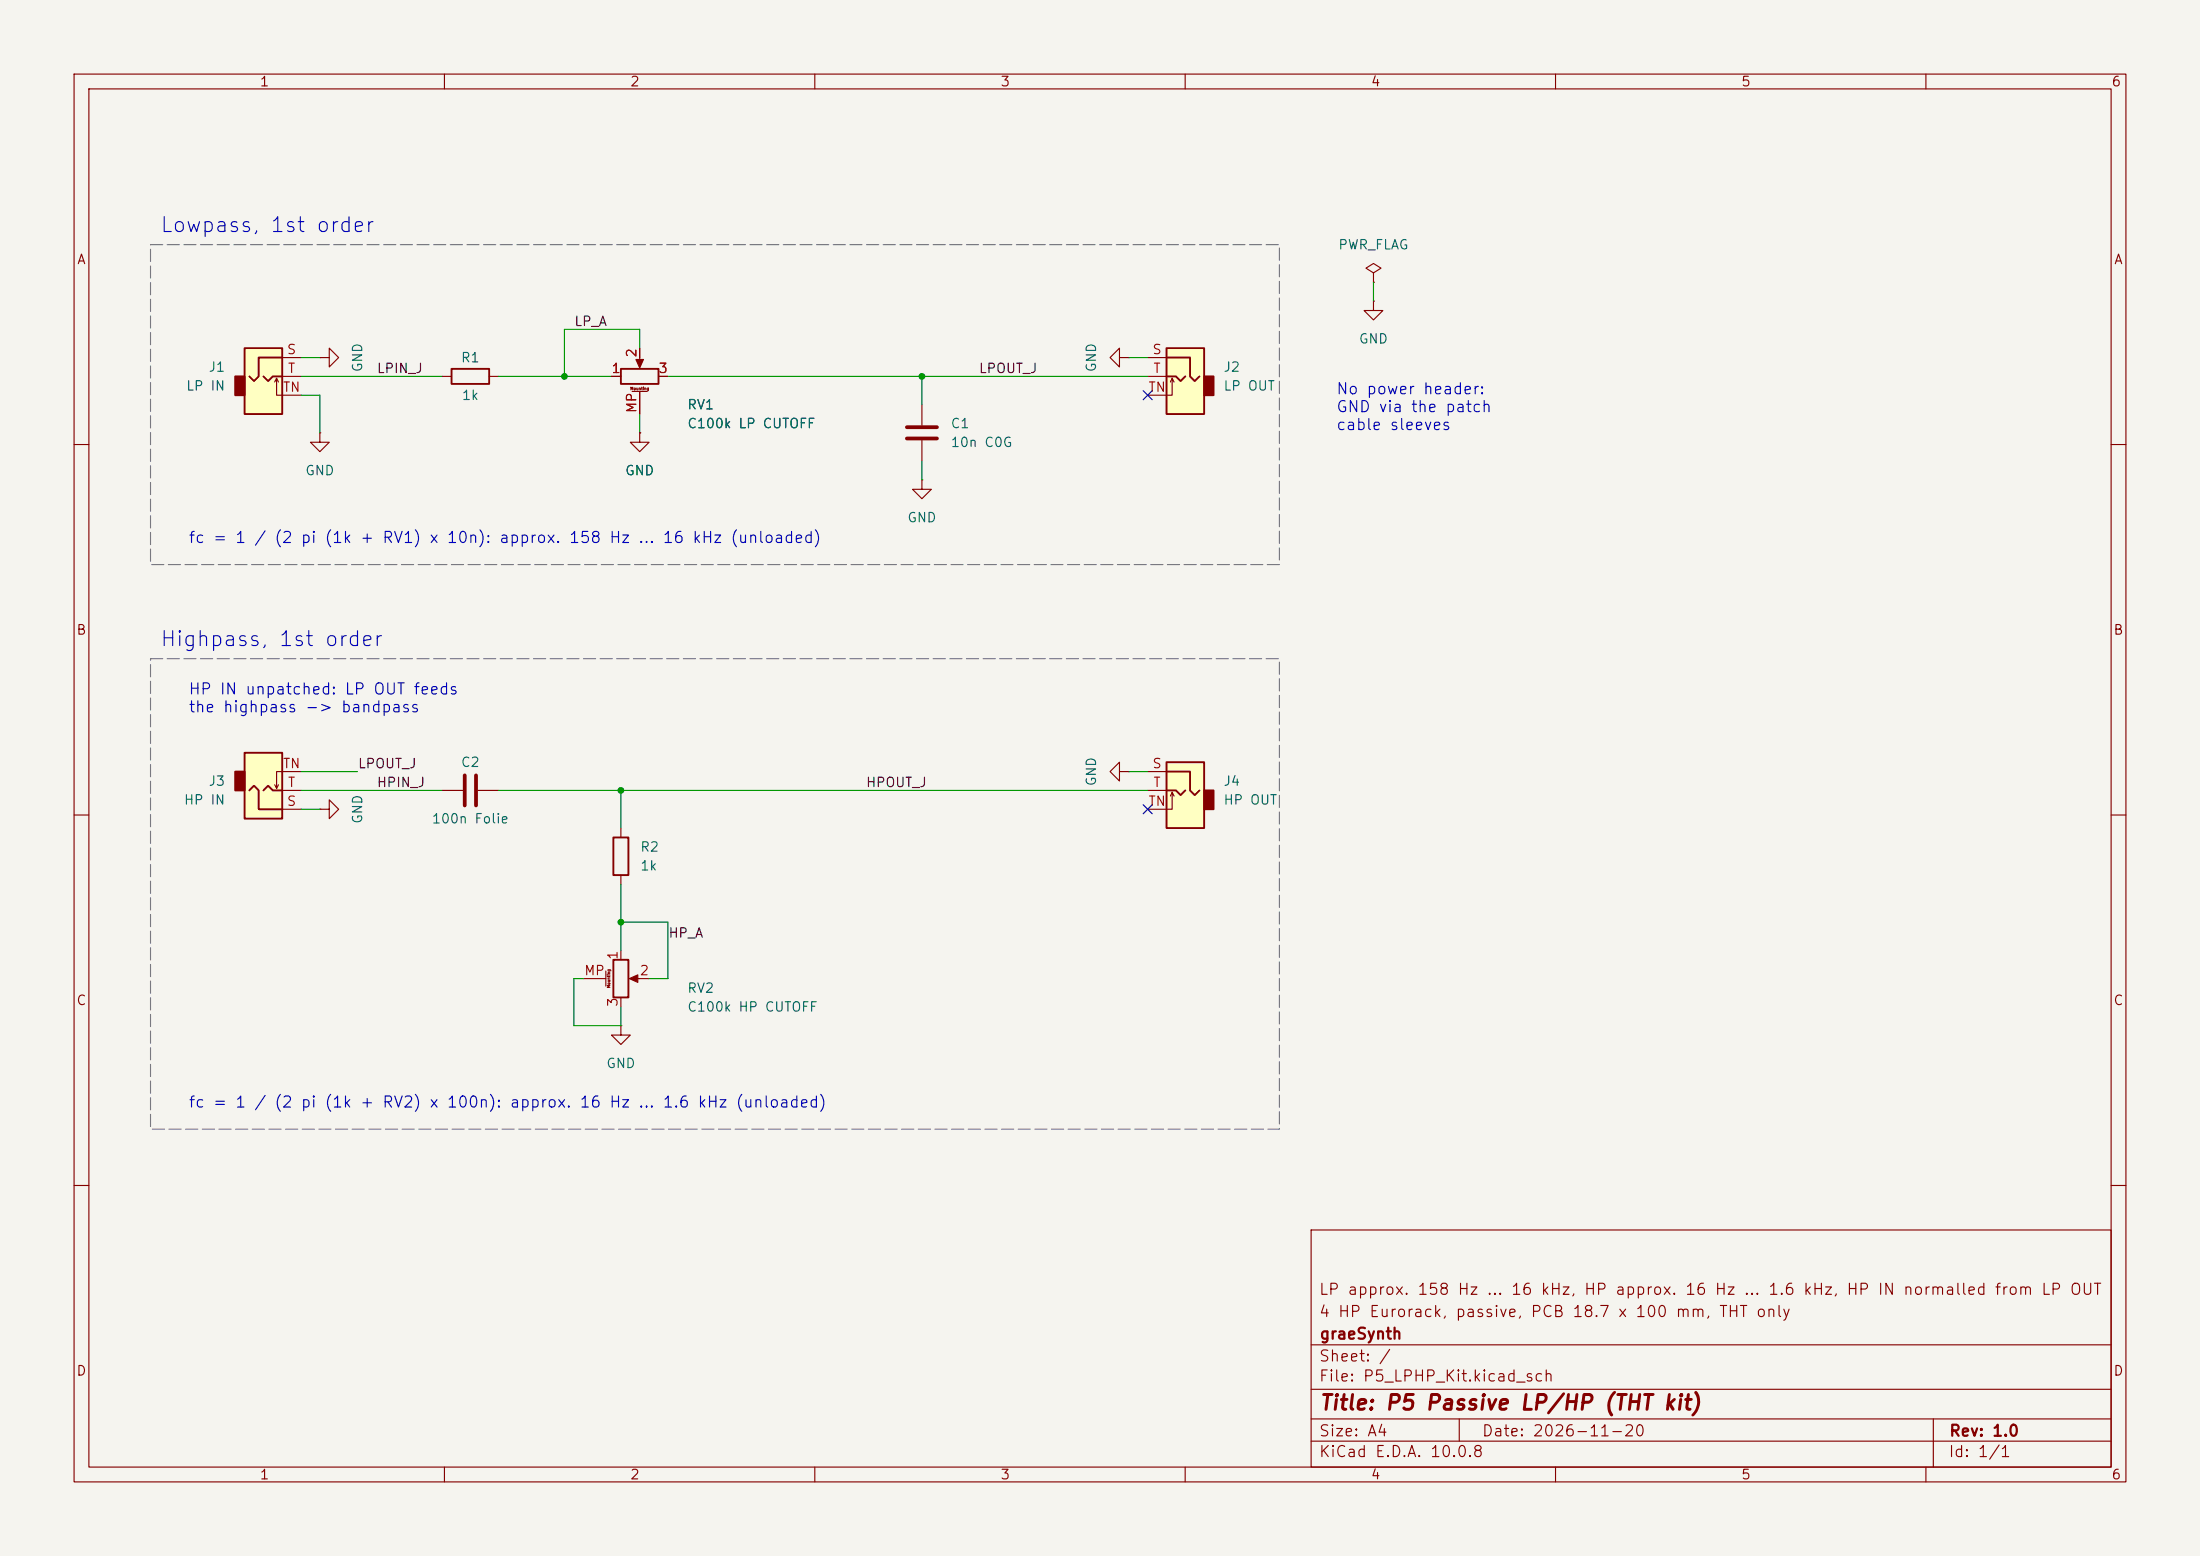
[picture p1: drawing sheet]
<svg xmlns="http://www.w3.org/2000/svg" width="297mm" height="210mm" viewBox="0 0 297 210" stroke-linecap="round" stroke-linejoin="round" font-family="sans-serif">
<path d="M0 0h297v210h-297z" fill="#f5f4ef" stroke="#f5f4ef" stroke-width=".14"/>
<g fill="none" stroke="#840000" stroke-width=".15">
<path d="M10 10h277v190h-277zM12 12h273v186h-273zM60 10v2M110 10v2M160 10v2M210 10v2M260 10v2M10 60h2M285 60h2M10 110h2M83.8 111.8v1.2M83.8 118.1v1.3"/>
<path d="M285 110h2M78.7 132.1h3.1M81.8 131.1v2M83.8 138.4v1.3h1.3l-1.3 1.3-1.3-1.3h1.3M83.8 138.4h.1M83.8 128.3v1.2M83.8 134.6v1.3M85.3 132.1h2.3M10 160h2M177 166h108v32h-108zM285 160h2M60 198v2"/>
<path d="M110 198v2M160 198v2M177 194.5h108M177 191.5h108M177 187.5h108M177 181.5h108M197 191.5v3M210 198v2M260 198v2M261 191.5v6.5"/>
</g>
<path d="M82.8 113h2v5.1h-2zM82.8 129.5h2v5.1h-2z" fill="none" stroke="#840000" stroke-width=".25"/>
<path d="M85 132.1l1.1-.5v1z" fill="#840000" stroke="#840000" stroke-width=".15"/>
<path d="M33 101.6h5.1v8.9h-5.1z" fill="#ffffc2"/>
<path d="M31.7 104.1h1.3v2.6h-1.3z" fill="#840000" stroke="#840000" stroke-width=".25"/>
<path d="M61 49.8h5v2h-5zM83.8 49.8h5.1v2h-5.1zM33 101.6h5.1v8.9h-5.1zM33.7 106.7l.6-.7 .6 .7v2.5h3.2M35.6 106.7l.6-.7 .6 .7h1.3" fill="none" stroke="#840000" stroke-width=".25"/>
<g fill="none" stroke="#840000" stroke-width=".15">
<path d="M59.7 50.8h1.3M66 50.8h1.3M82.5 50.8h1.3M85.3 52.8h2.1M86.4 47v2.3M86.4 52.8v3.1M88.9 50.8h1.3M37.6 105.9l-.3 .5M38.1 109.2h2.5M38.1 106.7h2.5M40.6 104.1h-3.3v2.3l-.2-.5M43.2 109.2h1.2v-1.2l1.3 1.2-1.3 1.3v-1.3"/>
<path d="M43.2 109.2h.1M59.7 106.7h2.8M64.5 106.7h2.8"/>
</g>
<path d="M62.7 104.6v4.1M64.3 104.6v4.1" fill="none" stroke="#840000" stroke-width=".51"/>
<path d="M85.9 48.5h1l-.5 1.2z" fill="#840000" stroke="#840000" stroke-width=".15"/>
<path d="M33 47h5.1v8.9h-5.1z" fill="#ffffc2"/>
<path d="M31.7 50.8h1.3v2.5h-1.3z" fill="#840000" stroke="#840000" stroke-width=".25"/>
<path d="M33 47h5.1v8.9h-5.1zM35.6 50.8l.6 .6 .6-.6h1.3M38.1 48.3h-3.2v2.5l-.6 .6-.6-.6" fill="none" stroke="#840000" stroke-width=".25"/>
<path d="M37.1 51.6l.2-.5v2.2h3.3M37.3 51.1l.3 .5M38.1 48.3h2.5M38.1 50.8h2.5M43.2 58.4v1.3h1.2l-1.2 1.3-1.3-1.3h1.3M43.2 58.4h.1M43.2 48.3h1.2v-1.3l1.3 1.3-1.3 1.2v-1.2M43.2 48.3h.1M86.4 58.4v1.3h1.2l-1.2 1.3-1.3-1.3h1.3M86.4 58.4h.1M151.1 48.3v-1.3l-1.2 1.3 1.2 1.2v-1.2h1.3M152.4 48.3h.1" fill="none" stroke="#840000" stroke-width=".15"/>
<path d="M157.5 102.9h5.1v8.9h-5.1z" fill="#ffffc2"/>
<path d="M162.6 106.7h1.2v2.5h-1.2z" fill="#840000" stroke="#840000" stroke-width=".25"/>
<path d="M157.5 102.9h5.1v8.9h-5.1zM157.5 106.7h1.2l.7 .6 .6-.6M157.5 104.1h3.2v2.6l.6 .6 .6-.6" fill="none" stroke="#840000" stroke-width=".25"/>
<path d="M185.4 40.6v1.3h1.3l-1.3 1.3-1.3-1.3h1.3M185.4 40.6h.1M154.9 104.1h2.6M154.9 106.7h2.6M158.2 106.9l-.2 .5M158.5 107.4l-.3-.5v2.3h-3.3" fill="none" stroke="#840000" stroke-width=".15"/>
<path d="M157.5 47h5.1v8.9h-5.1z" fill="#ffffc2"/>
<path d="M162.6 50.8h1.2v2.5h-1.2z" fill="#840000" stroke="#840000" stroke-width=".25"/>
<path d="M157.5 47h5.1v8.9h-5.1zM157.5 50.8h1.2l.7 .6 .6-.6M157.5 48.3h3.2v2.5l.6 .6 .6-.6" fill="none" stroke="#840000" stroke-width=".25"/>
<g fill="none" stroke="#840000" stroke-width=".15">
<path d="M185.4 36.8l1-.6-1-.6-1 .6 1 .6v1.3M185.4 38.1h.1M82.5 50.8h1.3M86.4 58.4h.1M86.4 47v1.3M86.4 52.8v3.1M88.9 50.8h1.3M124.5 54.6v2.8M124.5 59.4v2.8M154.9 48.3h2.6M154.9 50.8h2.6M158.2 51.1l-.2 .5"/>
<path d="M158.5 51.6l-.3-.5v2.2h-3.3M124.5 64.8v1.2h1.2l-1.2 1.3-1.3-1.3h1.3M124.5 64.8h.1M151.1 104.1v-1.2l-1.2 1.2 1.2 1.3v-1.3h1.3M152.4 104.1h.1"/>
</g>
<path d="M122.4 57.7h4.1M122.4 59.2h4.1" fill="none" stroke="#840000" stroke-width=".51"/>
<g fill="none" stroke="#009600" stroke-width=".15">
<path d="M185.4 38.1v2.5M40.6 50.8h19.1M40.6 53.3h2.6v5.1M40.6 48.3h2.6M67.3 50.8h15.2M86.4 47v-2.5h-10.2v6.3M86.4 55.9v2.5M90.2 50.8h64.7M124.5 50.8v3.8M152.4 48.3h2.5M124.5 62.2v2.6M40.6 106.7h19.1"/>
<path d="M40.6 109.2h2.6M40.6 104.1h7.7M67.3 106.7h87.6M83.8 106.7v5.1M83.8 119.4v8.9M152.4 104.1h2.5M78.7 132.1h-1.2v6.3h6.3v-2.5M83.8 124.5h6.4v7.6h-2.6"/>
</g>
<path d="M154.3 52.7l1.2 1.2M155.5 52.7l-1.2 1.2M154.3 108.6l1.2 1.2M155.5 108.6l-1.2 1.2" fill="none" stroke="#000084" stroke-width=".15"/>
<path d="M20.3 33h152.4v43.2h-152.4zM20.3 88.9h152.4v63.5h-152.4z" fill="none" stroke="#787878" stroke-width=".15" stroke-dasharray="1.6 .6"/>
<g fill="#009600">
<circle cx="83.8" cy="106.7" r=".46"/>
<circle cx="83.8" cy="124.5" r=".46"/>
<circle cx="124.5" cy="50.8" r=".46"/>
<circle cx="76.2" cy="50.8" r=".46"/>
</g>
<g font-size="2" fill="#0000c2">
<text x="21.5" y="31.9">Lowpass, 1st order</text>
<text x="21.5" y="87.7">Highpass, 1st order</text>
</g>
<text font-size="2" fill="#840000" x="178" y="190.8">Title: P5 Passive LP/HP (THT kit)</text>
<g font-size="1.5" fill="#0000c2">
<text x="180.3" y="53.6">No power header:</text>
<text x="180.3" y="56">GND via the patch</text>
<text x="180.3" y="58.4">cable sleeves</text>
<text x="25.4" y="73.7">fc = 1 / (2 pi (1k + RV1) x 10n): approx. 158 Hz ... 16 kHz (unloaded)</text>
<text x="25.4" y="94.1">HP IN unpatched: LP OUT feeds</text>
<text x="25.4" y="96.5">the highpass -&gt; bandpass</text>
<text x="25.4" y="149.9">fc = 1 / (2 pi (1k + RV2) x 100n): approx. 16 Hz ... 1.6 kHz (unloaded)</text>
</g>
<g font-size="1.5" fill="#840000">
<text x="178" y="178.1">4 HP Eurorack, passive, PCB 18.7 x 100 mm, THT only</text>
<text x="178" y="175.1">LP approx. 158 Hz ... 16 kHz, HP approx. 16 Hz ... 1.6 kHz, HP IN normalled from LP OUT</text>
<text x="178" y="184.1">Sheet: /</text>
<text x="178" y="181.1">graeSynth</text>
<text x="178" y="186.8">File: P5_LPHP_Kit.kicad_sch</text>
<text x="178" y="197">KiCad E.D.A. 10.0.8</text>
<text x="178" y="194.2">Size: A4</text>
<text x="200" y="194.2">Date: 2026-11-20</text>
<text x="263" y="197">Id: 1/1</text>
<text x="263" y="194.2">Rev: 1.0</text>
</g>
<g font-size="1.3" fill="#840000">
<text x="35" y="12">1</text>
<text x="85" y="12">2</text>
<text x="135" y="12">3</text>
<text x="185" y="12">4</text>
<text x="235" y="12">5</text>
<text x="285" y="12">6</text>
<text x="10.3" y="36">A</text>
<text x="285.3" y="36">A</text>
<text x="10.2" y="86">B</text>
<text x="285.2" y="86">B</text>
<text x="10.2" y="136">C</text>
<text x="285.2" y="136">C</text>
<text x="10.2" y="186">D</text>
<text x="285.2" y="186">D</text>
<text x="35" y="200">1</text>
<text x="85" y="200">2</text>
<text x="135" y="200">3</text>
<text x="185" y="200">4</text>
<text x="235" y="200">5</text>
<text x="285" y="200">6</text>
</g>
<g font-size="1.3" fill="#006464">
<text x="180.6" y="34">PWR_FLAG</text>
<text x="183.4" y="46.7">GND</text>
<text x="25" y="53">LP IN</text>
<text x="28.1" y="50.5">J1</text>
<text x="49.2" y="50.3" transform="rotate(-90 49.2 50.3)">GND</text>
<text x="62.1" y="49.2">R1</text>
<text x="148.3" y="50.3" transform="rotate(-90 148.3 50.3)">GND</text>
<text x="165.1" y="50.5">J2</text>
<text x="165.1" y="53">LP OUT</text>
<text x="62.3" y="54.3">1k</text>
<text x="92.7" y="55.6">RV1</text>
<text x="92.7" y="58.1">C100k LP CUTOFF</text>
<text x="128.3" y="58.1">C1</text>
<text x="41.1" y="64.5">GND</text>
<text x="84.3" y="64.5">GND</text>
<text x="128.3" y="60.7">10n C0G</text>
<text x="122.4" y="70.8">GND</text>
<text x="28.1" y="106.4">J3</text>
<text x="62.1" y="103.8">C2</text>
<text x="148.3" y="106.2" transform="rotate(-90 148.3 106.2)">GND</text>
<text x="165.1" y="106.4">J4</text>
<text x="24.7" y="108.9">HP IN</text>
<text x="49.2" y="111.3" transform="rotate(-90 49.2 111.3)">GND</text>
<text x="58.2" y="111.5">100n Folie</text>
<text x="165.1" y="108.9">HP OUT</text>
<text x="86.3" y="115.3">R2</text>
<text x="86.3" y="117.8">1k</text>
<text x="92.7" y="134.3">RV2</text>
<text x="92.7" y="136.9">C100k HP CUTOFF</text>
<text x="81.8" y="144.5">GND</text>
</g>
<g font-size="1.3" fill="#0f0f0f">
<text x="77.4" y="44.3">LP_A</text>
<text x="50.8" y="50.7">LPIN_J</text>
<text x="132.1" y="50.7">LPOUT_J</text>
<text x="48.2" y="104">LPOUT_J</text>
<text x="50.8" y="106.6">HPIN_J</text>
<text x="116.8" y="106.6">HPOUT_J</text>
<text x="90.1" y="126.9">HP_A</text>
</g>
<g font-size="1.3" fill="#a90000">
<text x="38.1" y="53.2">TN</text>
<text x="38.6" y="48.1">S</text>
<text x="38.8" y="50.7">T</text>
<text x="82.5" y="50.7">1</text>
<text x="86.2" y="48.4" transform="rotate(-90 86.2 48.4)">2</text>
<text x="88.8" y="50.7">3</text>
<text x="154.9" y="53.2">TN</text>
<text x="155.5" y="48.1">S</text>
<text x="155.6" y="50.7">T</text>
<text x="86.2" y="55.8" transform="rotate(-90 86.2 55.8)">MP</text>
<text x="38.1" y="104">TN</text>
<text x="38.8" y="106.5">T</text>
<text x="155.5" y="104">S</text>
<text x="155.6" y="106.5">T</text>
<text x="38.6" y="109.1">S</text>
<text x="154.9" y="109.1">TN</text>
<text x="78.8" y="131.9">MP</text>
<text x="83.7" y="129.6" transform="rotate(-90 83.7 129.6)">1</text>
<text x="86.3" y="131.9">2</text>
<text x="83.7" y="136" transform="rotate(-90 83.7 136)">3</text>
</g>
<g font-size=".4" fill="#840000">
<text x="85" y="52.7">Mounting</text>
<text x="82.5" y="133.4" transform="rotate(-90 82.5 133.4)">Mounting</text>
</g>
</svg>
